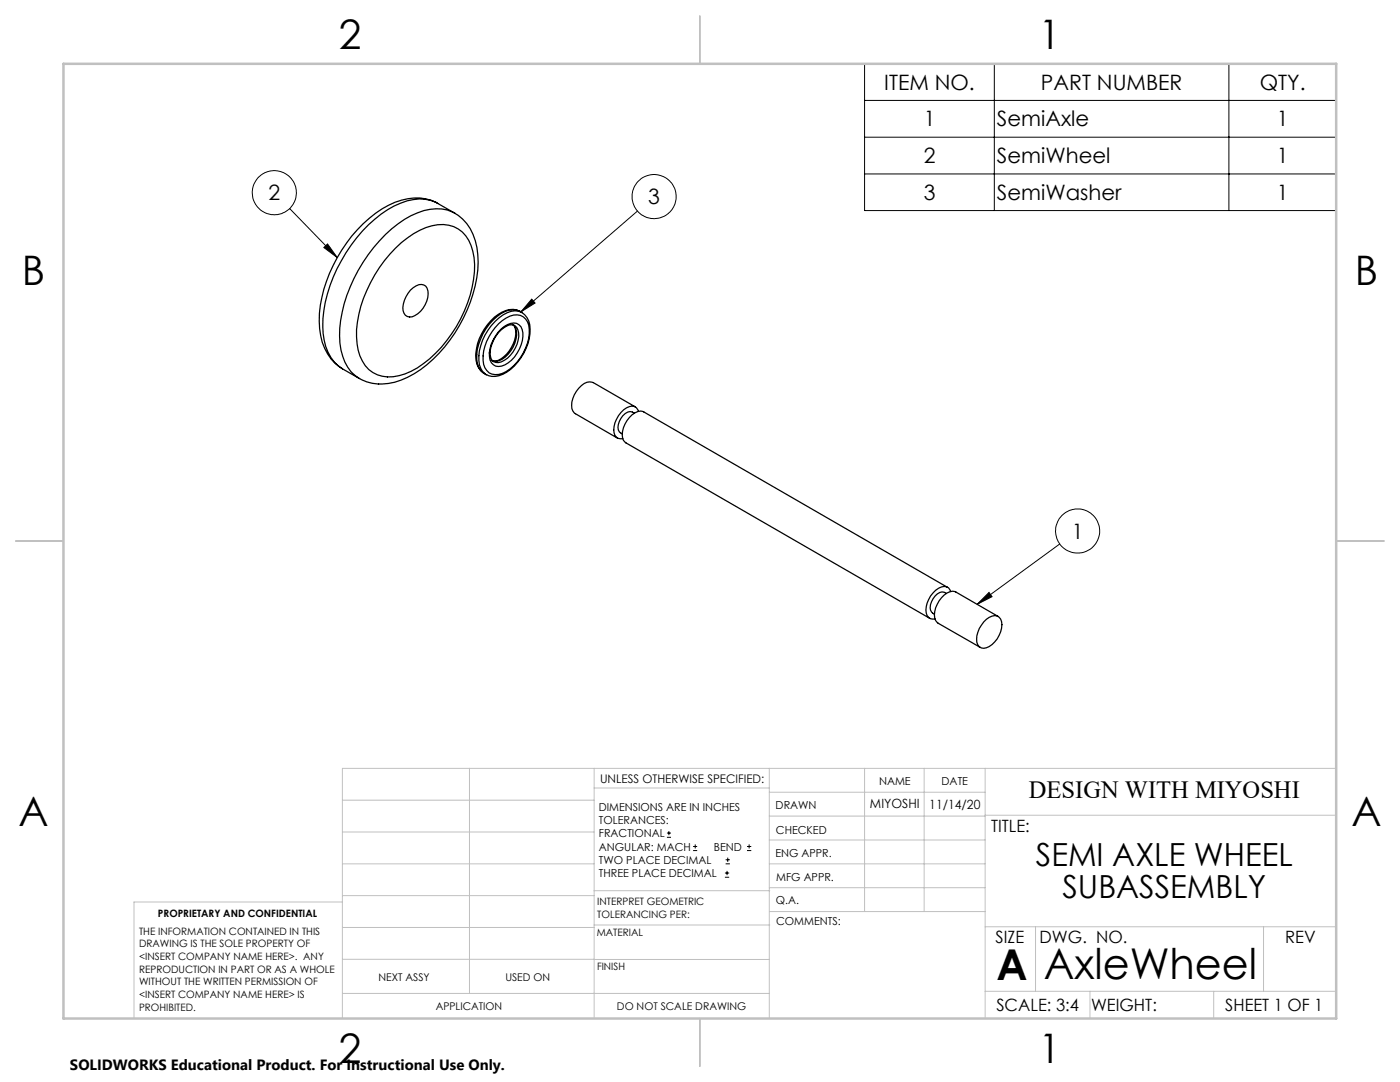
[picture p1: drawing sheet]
<svg xmlns="http://www.w3.org/2000/svg" width="279mm" height="216mm" viewBox="0 0 279 216" stroke-linecap="round" stroke-linejoin="round" font-family="sans-serif">
<g fill="none" stroke="#000" stroke-width=".2">
<path d="M172.5 12.7h94.2v29.3h-94.2zM198.4 12.7v29.3M245.3 12.7v29.3M172.5 20h94.2M172.5 27.4h94.2M172.5 34.7h94.2M57.8 41.6l9.5 9.8M64.6 49.4l.8-.7 1.9 2.7zM106.1 59.7l.7 .8-2.8 1.7zM127.2 42.1l-23.2 20.1M211.5 108.5l-16.5 12.1M195 120.6l2.4-2.4 .6 .9z"/>
<path d="M133.1 167.1h.8M133.1 166.2h.8M133.5 165.8v.9M138.3 169.7h.8M138.3 168.9h.8M138.7 168.5v.8M144.7 175h.8M144.7 174.2h.8M144.8 172.4h.9M144.8 171.6h.9M145.1 173.8v.8M145.2 171.1v.9"/>
<path d="M149.1 169.7h.8M149.1 168.9h.8M149.5 168.5v.8"/>
<circle cx="54.8" cy="38.4" r="4.4"/>
<circle cx="130.5" cy="39.2" r="4.4"/>
<circle cx="215" cy="106" r="4.4"/>
</g>
<g fill="none" stroke="#c0c0c0" stroke-width=".2">
<path d="M68.3 159.7h50.3M93.7 153.3v44.9M118.6 153.3v49.9M118.6 157.2h34.9M153.5 153.3v49.9M153.5 158.1h43.1M172.5 153.3v28.6M184.4 153.3v28.6M196.6 153.3v49.9M266.7 153.3h-198.4v49.9M68.3 178.7h50.3M68.3 172.4h50.3"/>
<path d="M68.3 166h50.3M68.3 180h-41.6v23.2M118.6 177.7h35M153.5 167.6h43.1M153.5 162.8h43.1M153.5 172.4h43.1M153.5 177.1h43.1M196.6 162.7h70.1M68.3 198.2h85.2M68.3 191.4l85.2 .1M68.3 185.1h50.3M118.6 184.6h35"/>
<path d="M153.6 181.9h43M196.6 197.8h70.1M196.6 184.9h70.1M206.7 184.9v12.9M217.5 197.8v5.4M242.2 197.8v5.4M252.2 184.9v12.9"/>
</g>
<path d="M139.7 3.2v9.5M3.1 107.9h9.6M266.7 107.9h9.5M139.7 203.2v9.6" fill="none" stroke="#c0c0c0" stroke-width=".25"/>
<path d="M12.7 12.7h254v190.5h-254z" fill="none" stroke="#c0c0c0" stroke-width=".5"/>
<path d="M106.1 59.7l.7 .8-2.8 1.7zM197.4 118.2l.6 .9-3 1.5zM64.6 49.4l.8-.7 1.9 2.7z" fill="#000"/>
<g fill="none" stroke="#000" stroke-width=".25">
<path d="M79 49.5a13.8 13.8 0 0 1 9.5-4.7 6.2 6.2 0 0 1 5.9 5.4 20.4 20.4 0 0 1-2.5 13.4 24.1 24.1 0 0 1-9.8 10.5 8 8 0 0 1-7.7 .2 8.2 8.2 0 0 1-3.2-7.1 26.2 26.2 0 0 1 7.8-17.7zM81.9 57.9a2.84 2.84 0 0 1 2.7-1 2.51 2.51 0 0 1 .6 3.2 5 5 0 0 1-2.9 3.1 1.54 1.54 0 0 1-1.9-1.9 6 6 0 0 1 1.5-3.4zM87.3 40.6a9.4 9.4 0 0 0-8.5-.2 25.4 25.4 0 0 0-12.3 12.6 21.7 21.7 0 0 0-2.2 15.3 9 9 0 0 0 4.1 5.3M87.4 40.6a14.9 14.9 0 0 1 5.7 4 13.9 13.9 0 0 1 2 10.9 28.8 28.8 0 0 1-12.4 19.1 11.4 11.4 0 0 1-9.5 1.6 7.6 7.6 0 0 1-5.1-6.4 23 23 0 0 1 2.5-14.2 28.5 28.5 0 0 1 11.4-12.6 9.2 9.2 0 0 1 8.7-.5M87.4 40.6a8.1 8.1 0 0 0-7.4-.1 25.3 25.3 0 0 0-11.9 11.5 24.2 24.2 0 0 0-3.4 15.9 8.3 8.3 0 0 0 3.6 5.7M68.3 73.6l3.4 1.9M96.6 74.5l.4 .3M97 74.8h.1M98.5 72.1a2.89 2.89 0 0 0 3.3-1.2 5.7 5.7 0 0 0 1.6-5.1 1.41 1.41 0 0 0-2.3-.7 6.3 6.3 0 0 0-3.2 6.2l.2 .4 .4 .4M99.5 64.6a4.6 4.6 0 0 1 4.4-1.7 3.2 3.2 0 0 1 1.7 3.7 10 10 0 0 1-5.3 7.9 2.63 2.63 0 0 1-3.9-2.6 9.9 9.9 0 0 1 3.1-7.3zM100 65.7a2.86 2.86 0 0 1 3.6-.9 3.6 3.6 0 0 1 .4 4 5.9 5.9 0 0 1-4.5 4.3 1.88 1.88 0 0 1-1.8-1.9 7 7 0 0 1 2.3-5.5zM102.3 64.7a2.48 2.48 0 0 1 .7 3 5.7 5.7 0 0 1-4 4.4l-.9-.2"/>
<path d="M102.4 64.8a4.1 4.1 0 0 1-.4 4.6 4.9 4.9 0 0 1-3.4 2.7l-.3-.1M103.8 62.2a3.8 3.8 0 0 0-4.4 .5 10.6 10.6 0 0 0-4.4 9.2 3.4 3.4 0 0 0 1.6 2.6M104 62.3a3.9 3.9 0 0 1 1.8 4.3 10.7 10.7 0 0 1-5.4 8.1 3.6 3.6 0 0 1-3.3 .1M104 62.3l.2 .1-.4-.3a3.5 3.5 0 0 0-3.8 .5 10.7 10.7 0 0 0-4.8 9.9 3.1 3.1 0 0 0 1.4 2M104 62.3a4.2 4.2 0 0 0-4.4 1.1 10.4 10.4 0 0 0-3.9 9.4 3.1 3.1 0 0 0 1.3 2M126.6 82.4a1.5 1.5 0 0 0-2.3 .5 2.85 2.85 0 0 0-.7 3.3l.6 .4M126.8 81.2l-8.4-4.9a2.46 2.46 0 0 0-2.9 1.2 4.7 4.7 0 0 0-1.2 4.5l.5 .5 8.4 4.9M127.4 82.1a1.44 1.44 0 0 0-2.4-.7 5.4 5.4 0 0 0-2.4 5 1.36 1.36 0 0 0 1.7 1.1M188.9 118.4a1.5 1.5 0 0 0-2.3 .5 2.79 2.79 0 0 0-.7 3.2l.6 .5M189.1 117.2l-60.6-35a2.46 2.46 0 0 0-2.9 1.1 4.7 4.7 0 0 0-1.2 4.6l.5 .5 60.6 35M189.7 118a1.44 1.44 0 0 0-2.4-.6 5.3 5.3 0 0 0-2.4 4.9 1.36 1.36 0 0 0 1.7 1.2M196.3 124.1a2.33 2.33 0 0 1 3.1-.9 3.1 3.1 0 0 1 0 3.6 4.2 4.2 0 0 1-3.1 2.6 1.43 1.43 0 0 1-1.4-1.8 5.5 5.5 0 0 1 1.4-3.5z"/>
<path d="M199.2 123l-8.4-4.9a2.46 2.46 0 0 0-2.9 1.1 4.7 4.7 0 0 0-1.2 4.6l.5 .6 8.5 4.8"/>
</g>
<g font-size="8.5">
<text x="198.9" y="195.5">A</text>
<text x="208.3" y="195.4">AxleWheel</text>
</g>
<g font-size="8.1">
<text x="67.6" y="9.7">2</text>
<text x="207.3" y="9.7">1</text>
<text x="4.4" y="57">B</text>
<text x="270.4" y="57">B</text>
<text x="3.7" y="164.9">A</text>
<text x="269.7" y="164.9">A</text>
<text x="67.6" y="212.2">2</text>
<text x="207.3" y="212.2">1</text>
</g>
<g font-size="6.3">
<text x="206.7" y="172.9">SEMI AXLE WHEEL</text>
<text x="212" y="179.2">SUBASSEMBLY</text>
</g>
<text font-size="4.9" x="205.3" y="159.3">DESIGN WITH MIYOSHI</text>
<g font-size="4.2">
<text x="176.5" y="17.9">ITEM NO.</text>
<text x="207.7" y="17.9">PART NUMBER</text>
<text x="251.4" y="17.9">QTY.</text>
<text x="184.3" y="25.2">1</text>
<text x="199" y="25.2">SemiAxle</text>
<text x="254.8" y="25.2">1</text>
<text x="184.3" y="32.5">2</text>
<text x="199" y="32.5">SemiWheel</text>
<text x="254.8" y="32.5">1</text>
<text x="53.6" y="39.9">2</text>
<text x="129.4" y="40.7">3</text>
<text x="184.3" y="39.9">3</text>
<text x="199" y="39.9">SemiWasher</text>
<text x="254.8" y="39.9">1</text>
<text x="213.9" y="107.5">1</text>
</g>
<g font-size="3.4">
<text x="197.8" y="166">TITLE:</text>
<text x="198.7" y="188.1">SIZE</text>
<text x="207.5" y="188.1">DWG. NO.</text>
<text x="256.5" y="188.2">REV</text>
<text x="198.8" y="201.7">SCALE: 3:4</text>
<text x="217.7" y="201.8">WEIGHT:</text>
<text x="244.5" y="201.7">SHEET 1 OF 1</text>
</g>
<text font-size="3" x="14" y="213.5">SOLIDWORKS Educational Product. For Instructional Use Only.</text>
<g font-size="2.5">
<text x="173.6" y="161.3">MIYOSHI</text>
<text x="185.5" y="161.4">11/14/20</text>
</g>
<text font-size="2.4" x="119.8" y="156.2">UNLESS OTHERWISE SPECIFIED:</text>
<g font-size="2.2">
<text x="119.5" y="161.8">DIMENSIONS ARE IN INCHES</text>
<text x="154.8" y="161.4">DRAWN</text>
<text x="175.4" y="156.6">NAME</text>
<text x="187.9" y="156.7">DATE</text>
<text x="119.5" y="164.4">TOLERANCES:</text>
<text x="119.5" y="167.1">FRACTIONAL</text>
<text x="154.9" y="166.3">CHECKED</text>
<text x="119.5" y="169.7">ANGULAR: MACH</text>
<text x="119.5" y="172.4">TWO PLACE DECIMAL</text>
<text x="142.5" y="169.7">BEND</text>
<text x="154.8" y="171">ENG APPR.</text>
<text x="119.5" y="175">THREE PLACE DECIMAL</text>
<text x="154.9" y="175.7">MFG APPR.</text>
<text x="154.9" y="180.4">Q.A.</text>
<text x="154.9" y="184.6">COMMENTS:</text>
</g>
<g font-size="2.1">
<text x="75.5" y="195.7">NEXT ASSY</text>
<text x="100.9" y="195.7">USED ON</text>
<text x="86.9" y="201.5">APPLICATION</text>
<text x="123.1" y="201.6">DO NOT SCALE DRAWING</text>
</g>
<g font-size="2">
<text x="31.5" y="182.9">PROPRIETARY AND CONFIDENTIAL</text>
<text x="119.2" y="180.6">INTERPRET GEOMETRIC</text>
<text x="119.2" y="183.1">TOLERANCING PER:</text>
<text x="27.8" y="186.5">THE INFORMATION CONTAINED IN THIS</text>
<text x="27.8" y="189">DRAWING IS THE SOLE PROPERTY OF</text>
<text x="27.8" y="191.6">&lt;INSERT COMPANY NAME HERE&gt;. ANY</text>
<text x="119.1" y="186.7">MATERIAL</text>
<text x="27.8" y="194.1">REPRODUCTION IN PART OR AS A WHOLE</text>
<text x="27.8" y="196.6">WITHOUT THE WRITTEN PERMISSION OF</text>
<text x="119.1" y="193.5">FINISH</text>
<text x="27.8" y="199.1">&lt;INSERT COMPANY NAME HERE&gt; IS</text>
<text x="27.8" y="201.7">PROHIBITED.</text>
</g>
</svg>
